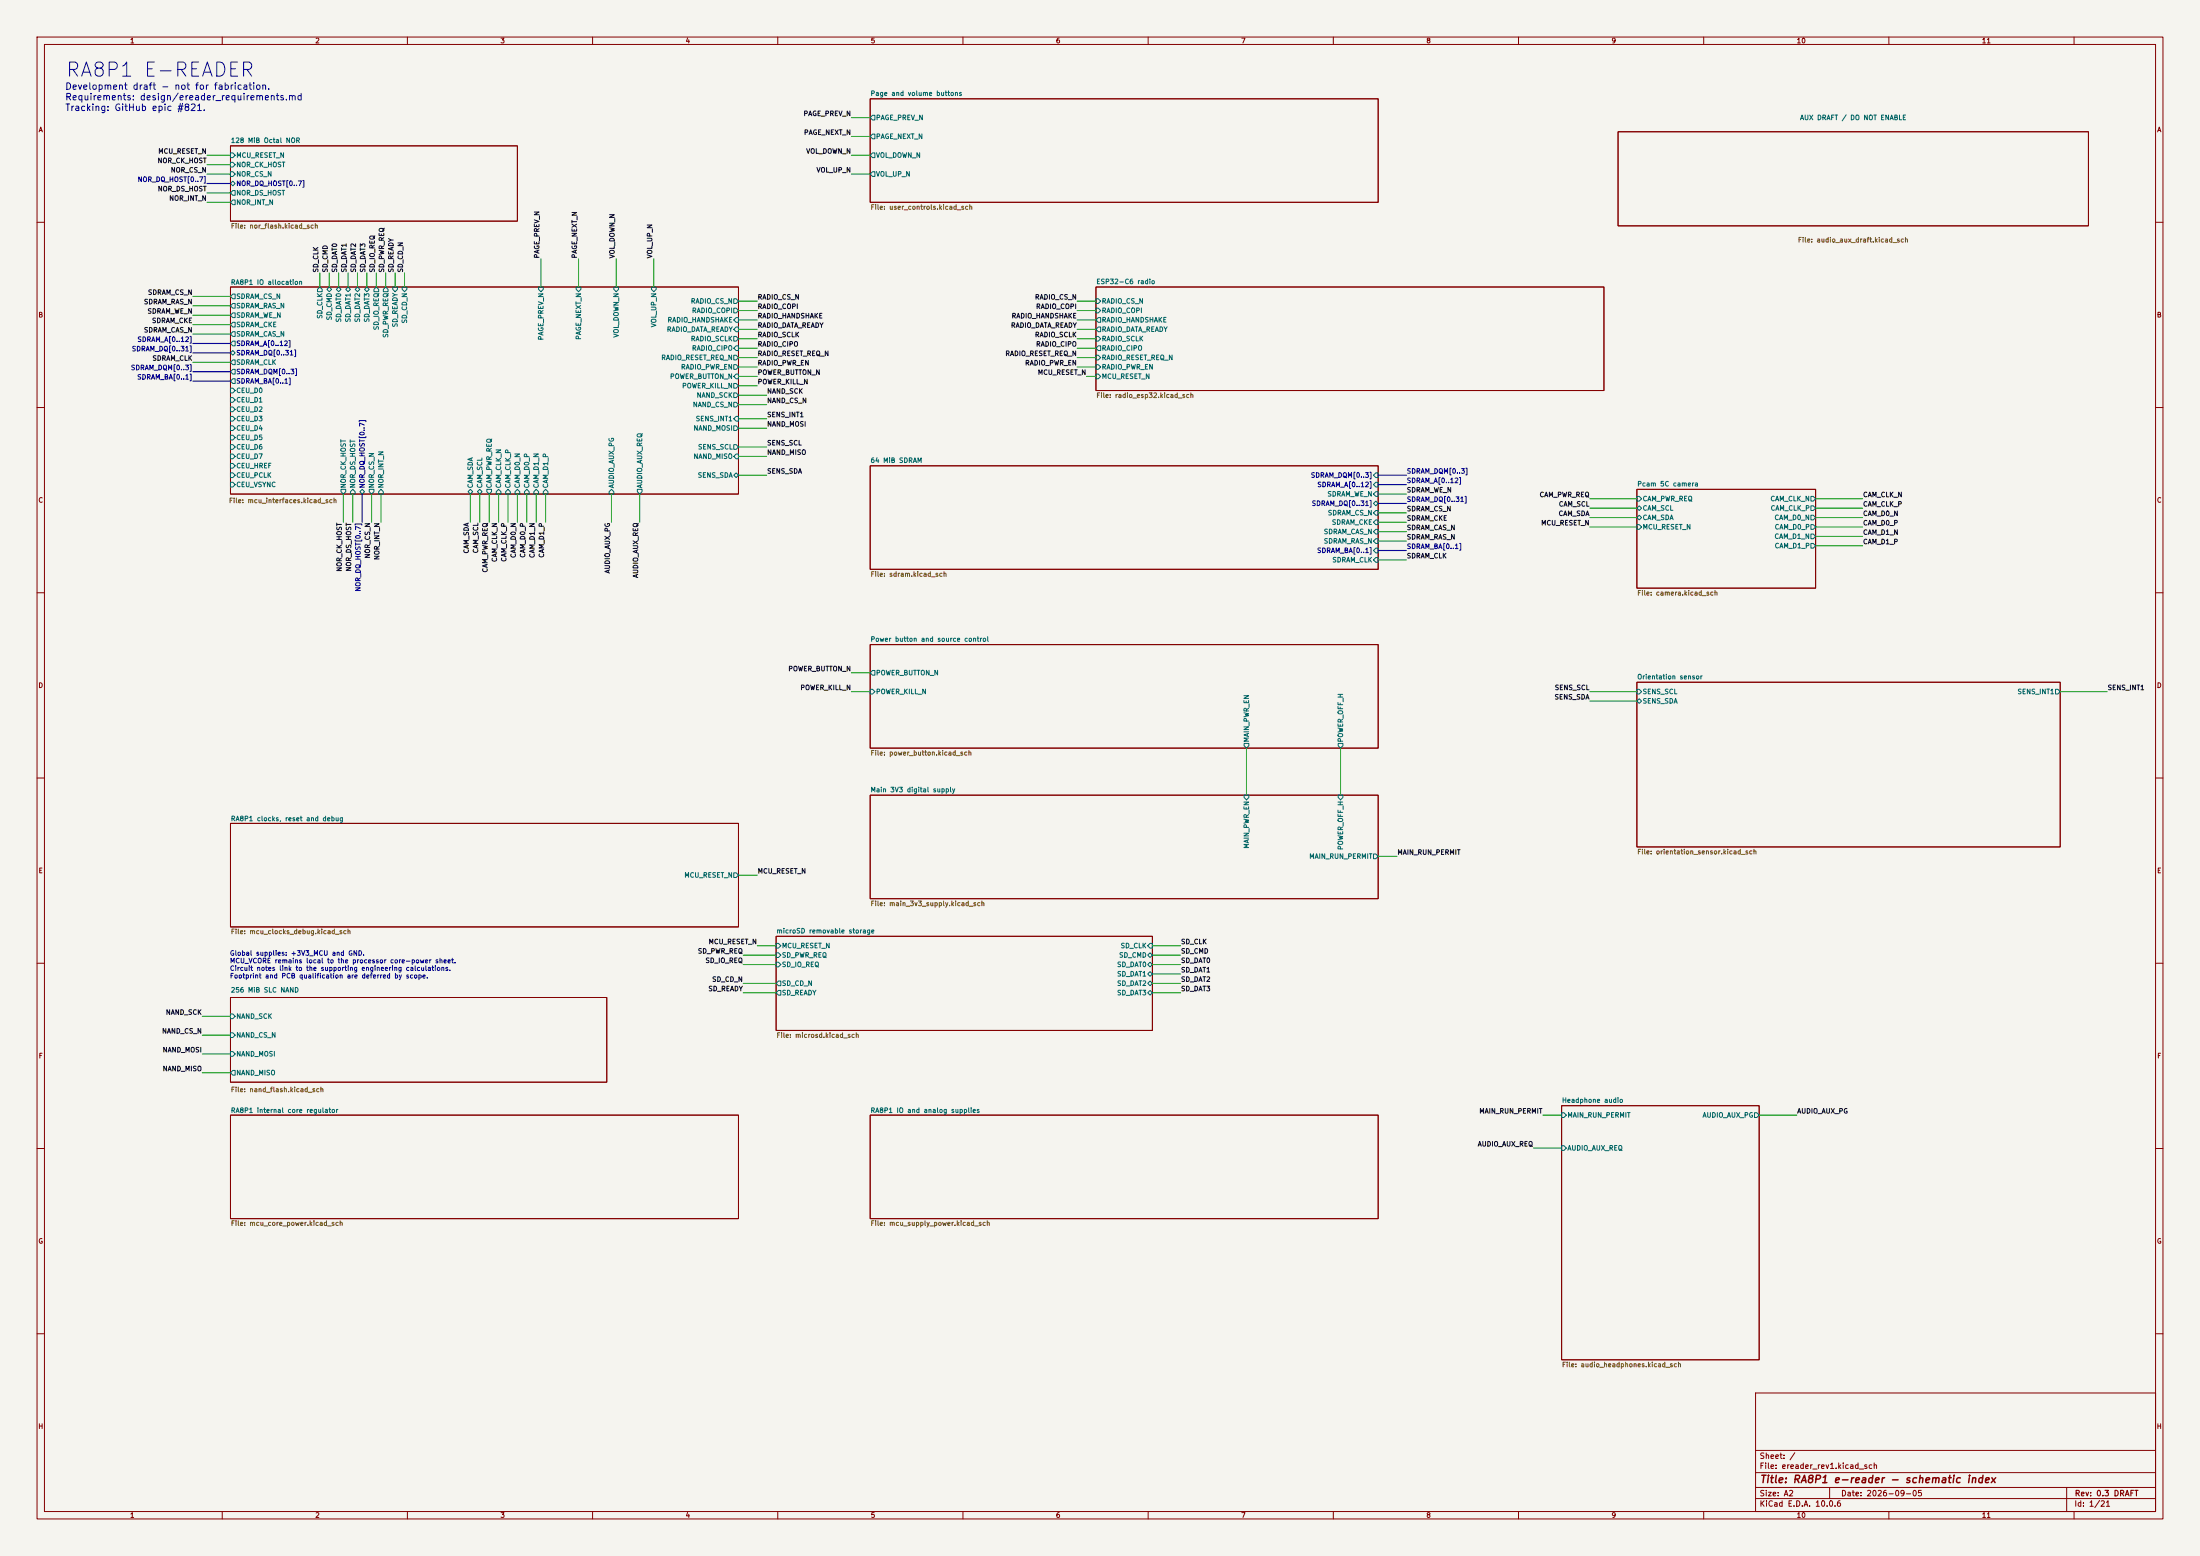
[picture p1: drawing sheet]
(kicad_sch
 (version 20260306)
 (generator "eeschema")
 (generator_version "10.0")
 (paper "A2")
 (title_block
  (title "RA8P1 e-reader - schematic index")
  (date "2026-09-05")
  (rev "0.3 DRAFT"))
 (lib_symbols)
 (text "RA8P1 E-READER"
  (exclude_from_sim no)
  (at 17.78 19.05 0)
  (effects (font (size 3.81 3.81)) (justify left)))
 (text "Global supplies: +3V3_MCU and GND.\nMCU_VCORE remains local to the processor core-power sheet.\nCircuit notes link to the supporting engineering calculations.\nFootprint and PCB qualification are deferred by scope."
  (exclude_from_sim no)
  (at 61.976 260.604 0)
  (effects (font (size 1.27 1.27)) (justify left)))
 (text "Development draft - not for fabrication.\nRequirements: design/ereader_requirements.md\nTracking: GitHub epic #821."
  (exclude_from_sim no)
  (at 17.526 26.416 0)
  (effects (font (size 1.778 1.778)) (justify left)))
 (wire
  (pts (xy 55.88 52.07) (xy 62.23 52.07))
  (stroke (width 0) (type default)))
 (wire
  (pts (xy 490.22 144.78) (xy 502.92 144.78))
  (stroke (width 0) (type default)))
 (wire
  (pts (xy 372.11 138.43) (xy 379.73 138.43))
  (stroke (width 0) (type default)))
 (wire
  (pts (xy 146.05 77.47) (xy 146.05 69.85))
  (stroke (width 0) (type default)))
 (wire
  (pts (xy 52.07 80.01) (xy 62.23 80.01))
  (stroke (width 0) (type default)))
 (bus
  (pts (xy 372.11 135.89) (xy 379.73 135.89))
  (stroke (width 0) (type default)))
 (wire
  (pts (xy 429.26 139.7) (xy 441.96 139.7))
  (stroke (width 0) (type default)))
 (bus
  (pts (xy 52.07 102.87) (xy 62.23 102.87))
  (stroke (width 0) (type default)))
 (wire
  (pts (xy 414.02 309.88) (xy 421.64 309.88))
  (stroke (width 0) (type default)))
 (wire
  (pts (xy 293.37 101.6) (xy 295.91 101.6))
  (stroke (width 0) (type default)))
 (wire
  (pts (xy 165.1 140.97) (xy 165.1 133.35))
  (stroke (width 0) (type default)))
 (wire
  (pts (xy 372.11 146.05) (xy 379.73 146.05))
  (stroke (width 0) (type default)))
 (wire
  (pts (xy 106.68 73.66) (xy 106.68 77.47))
  (stroke (width 0) (type default)))
 (wire
  (pts (xy 109.22 73.66) (xy 109.22 77.47))
  (stroke (width 0) (type default)))
 (wire
  (pts (xy 52.07 85.09) (xy 62.23 85.09))
  (stroke (width 0) (type default)))
 (wire
  (pts (xy 490.22 142.24) (xy 502.92 142.24))
  (stroke (width 0) (type default)))
 (wire
  (pts (xy 199.39 120.65) (xy 207.01 120.65))
  (stroke (width 0) (type default)))
 (wire
  (pts (xy 199.39 81.28) (xy 204.47 81.28))
  (stroke (width 0) (type default)))
 (wire
  (pts (xy 129.54 133.35) (xy 129.54 140.97))
  (stroke (width 0) (type default)))
 (wire
  (pts (xy 92.71 140.97) (xy 92.71 133.35))
  (stroke (width 0) (type default)))
 (wire
  (pts (xy 318.77 260.35) (xy 311.15 260.35))
  (stroke (width 0) (type default)))
 (wire
  (pts (xy 199.39 83.82) (xy 204.47 83.82))
  (stroke (width 0) (type default)))
 (wire
  (pts (xy 372.11 143.51) (xy 379.73 143.51))
  (stroke (width 0) (type default)))
 (wire
  (pts (xy 199.39 128.27) (xy 207.01 128.27))
  (stroke (width 0) (type default)))
 (wire
  (pts (xy 200.66 260.35) (xy 209.55 260.35))
  (stroke (width 0) (type default)))
 (wire
  (pts (xy 361.95 201.93) (xy 361.95 214.63))
  (stroke (width 0) (type default)))
 (wire
  (pts (xy 200.66 257.81) (xy 209.55 257.81))
  (stroke (width 0) (type default)))
 (wire
  (pts (xy 372.11 140.97) (xy 379.73 140.97))
  (stroke (width 0) (type default)))
 (wire
  (pts (xy 295.91 81.28) (xy 290.83 81.28))
  (stroke (width 0) (type default)))
 (wire
  (pts (xy 372.11 133.35) (xy 379.73 133.35))
  (stroke (width 0) (type default)))
 (wire
  (pts (xy 318.77 255.27) (xy 311.15 255.27))
  (stroke (width 0) (type default)))
 (wire
  (pts (xy 295.91 96.52) (xy 290.83 96.52))
  (stroke (width 0) (type default)))
 (wire
  (pts (xy 100.33 133.35) (xy 100.33 140.97))
  (stroke (width 0) (type default)))
 (wire
  (pts (xy 200.66 267.97) (xy 209.55 267.97))
  (stroke (width 0) (type default)))
 (bus
  (pts (xy 55.88 49.53) (xy 62.23 49.53))
  (stroke (width 0) (type default)))
 (wire
  (pts (xy 139.7 133.35) (xy 139.7 140.97))
  (stroke (width 0) (type default)))
 (wire
  (pts (xy 318.77 267.97) (xy 311.15 267.97))
  (stroke (width 0) (type default)))
 (wire
  (pts (xy 429.26 137.16) (xy 441.96 137.16))
  (stroke (width 0) (type default)))
 (wire
  (pts (xy 137.16 133.35) (xy 137.16 140.97))
  (stroke (width 0) (type default)))
 (wire
  (pts (xy 144.78 133.35) (xy 144.78 140.97))
  (stroke (width 0) (type default)))
 (wire
  (pts (xy 86.36 73.66) (xy 86.36 77.47))
  (stroke (width 0) (type default)))
 (wire
  (pts (xy 52.07 97.79) (xy 62.23 97.79))
  (stroke (width 0) (type default)))
 (wire
  (pts (xy 234.95 36.83) (xy 229.87 36.83))
  (stroke (width 0) (type default)))
 (wire
  (pts (xy 199.39 236.22) (xy 204.47 236.22))
  (stroke (width 0) (type default)))
 (wire
  (pts (xy 147.32 133.35) (xy 147.32 140.97))
  (stroke (width 0) (type default)))
 (wire
  (pts (xy 490.22 137.16) (xy 502.92 137.16))
  (stroke (width 0) (type default)))
 (wire
  (pts (xy 95.25 133.35) (xy 95.25 140.97))
  (stroke (width 0) (type default)))
 (wire
  (pts (xy 234.95 31.75) (xy 229.87 31.75))
  (stroke (width 0) (type default)))
 (wire
  (pts (xy 52.07 82.55) (xy 62.23 82.55))
  (stroke (width 0) (type default)))
 (wire
  (pts (xy 490.22 147.32) (xy 502.92 147.32))
  (stroke (width 0) (type default)))
 (wire
  (pts (xy 421.64 300.99) (xy 416.56 300.99))
  (stroke (width 0) (type default)))
 (bus
  (pts (xy 372.11 128.27) (xy 379.73 128.27))
  (stroke (width 0) (type default)))
 (bus
  (pts (xy 52.07 100.33) (xy 62.23 100.33))
  (stroke (width 0) (type default)))
 (wire
  (pts (xy 88.9 73.66) (xy 88.9 77.47))
  (stroke (width 0) (type default)))
 (wire
  (pts (xy 134.62 133.35) (xy 134.62 140.97))
  (stroke (width 0) (type default)))
 (wire
  (pts (xy 429.26 142.24) (xy 441.96 142.24))
  (stroke (width 0) (type default)))
 (wire
  (pts (xy 142.24 133.35) (xy 142.24 140.97))
  (stroke (width 0) (type default)))
 (wire
  (pts (xy 318.77 262.89) (xy 311.15 262.89))
  (stroke (width 0) (type default)))
 (bus
  (pts (xy 372.11 130.81) (xy 379.73 130.81))
  (stroke (width 0) (type default)))
 (wire
  (pts (xy 336.55 201.93) (xy 336.55 214.63))
  (stroke (width 0) (type default)))
 (wire
  (pts (xy 99.06 73.66) (xy 99.06 77.47))
  (stroke (width 0) (type default)))
 (wire
  (pts (xy 429.26 189.23) (xy 441.96 189.23))
  (stroke (width 0) (type default)))
 (wire
  (pts (xy 199.39 101.6) (xy 204.47 101.6))
  (stroke (width 0) (type default)))
 (wire
  (pts (xy 52.07 87.63) (xy 62.23 87.63))
  (stroke (width 0) (type default)))
 (wire
  (pts (xy 429.26 186.69) (xy 441.96 186.69))
  (stroke (width 0) (type default)))
 (wire
  (pts (xy 209.55 255.27) (xy 204.47 255.27))
  (stroke (width 0) (type default)))
 (wire
  (pts (xy 91.44 73.66) (xy 91.44 77.47))
  (stroke (width 0) (type default)))
 (wire
  (pts (xy 372.11 151.13) (xy 379.73 151.13))
  (stroke (width 0) (type default)))
 (wire
  (pts (xy 176.53 77.47) (xy 176.53 69.85))
  (stroke (width 0) (type default)))
 (wire
  (pts (xy 132.08 133.35) (xy 132.08 140.97))
  (stroke (width 0) (type default)))
 (wire
  (pts (xy 556.26 186.69) (xy 568.96 186.69))
  (stroke (width 0) (type default)))
 (wire
  (pts (xy 127 133.35) (xy 127 140.97))
  (stroke (width 0) (type default)))
 (wire
  (pts (xy 166.37 77.47) (xy 166.37 69.85))
  (stroke (width 0) (type default)))
 (wire
  (pts (xy 172.72 140.97) (xy 172.72 133.35))
  (stroke (width 0) (type default)))
 (bus
  (pts (xy 97.79 133.35) (xy 97.79 140.97))
  (stroke (width 0) (type default)))
 (wire
  (pts (xy 234.95 41.91) (xy 229.87 41.91))
  (stroke (width 0) (type default)))
 (wire
  (pts (xy 55.88 44.45) (xy 62.23 44.45))
  (stroke (width 0) (type default)))
 (wire
  (pts (xy 490.22 139.7) (xy 502.92 139.7))
  (stroke (width 0) (type default)))
 (wire
  (pts (xy 93.98 73.66) (xy 93.98 77.47))
  (stroke (width 0) (type default)))
 (wire
  (pts (xy 199.39 96.52) (xy 204.47 96.52))
  (stroke (width 0) (type default)))
 (wire
  (pts (xy 234.95 186.69) (xy 229.87 186.69))
  (stroke (width 0) (type default)))
 (wire
  (pts (xy 55.88 54.61) (xy 62.23 54.61))
  (stroke (width 0) (type default)))
 (wire
  (pts (xy 200.66 265.43) (xy 209.55 265.43))
  (stroke (width 0) (type default)))
 (wire
  (pts (xy 318.77 257.81) (xy 311.15 257.81))
  (stroke (width 0) (type default)))
 (wire
  (pts (xy 199.39 88.9) (xy 204.47 88.9))
  (stroke (width 0) (type default)))
 (wire
  (pts (xy 199.39 93.98) (xy 204.47 93.98))
  (stroke (width 0) (type default)))
 (wire
  (pts (xy 199.39 99.06) (xy 204.47 99.06))
  (stroke (width 0) (type default)))
 (wire
  (pts (xy 52.07 90.17) (xy 62.23 90.17))
  (stroke (width 0) (type default)))
 (bus
  (pts (xy 52.07 92.71) (xy 62.23 92.71))
  (stroke (width 0) (type default)))
 (wire
  (pts (xy 490.22 134.62) (xy 502.92 134.62))
  (stroke (width 0) (type default)))
 (wire
  (pts (xy 474.98 300.99) (xy 485.14 300.99))
  (stroke (width 0) (type default)))
 (wire
  (pts (xy 234.95 46.99) (xy 229.87 46.99))
  (stroke (width 0) (type default)))
 (wire
  (pts (xy 156.21 77.47) (xy 156.21 69.85))
  (stroke (width 0) (type default)))
 (wire
  (pts (xy 372.11 231.14) (xy 377.19 231.14))
  (stroke (width 0) (type default)))
 (wire
  (pts (xy 318.77 265.43) (xy 311.15 265.43))
  (stroke (width 0) (type default)))
 (wire
  (pts (xy 295.91 88.9) (xy 290.83 88.9))
  (stroke (width 0) (type default)))
 (wire
  (pts (xy 55.88 41.91) (xy 62.23 41.91))
  (stroke (width 0) (type default)))
 (wire
  (pts (xy 295.91 91.44) (xy 290.83 91.44))
  (stroke (width 0) (type default)))
 (wire
  (pts (xy 104.14 73.66) (xy 104.14 77.47))
  (stroke (width 0) (type default)))
 (wire
  (pts (xy 96.52 73.66) (xy 96.52 77.47))
  (stroke (width 0) (type default)))
 (wire
  (pts (xy 199.39 86.36) (xy 204.47 86.36))
  (stroke (width 0) (type default)))
 (bus
  (pts (xy 372.11 148.59) (xy 379.73 148.59))
  (stroke (width 0) (type default)))
 (wire
  (pts (xy 55.88 46.99) (xy 62.23 46.99))
  (stroke (width 0) (type default)))
 (wire
  (pts (xy 234.95 181.61) (xy 229.87 181.61))
  (stroke (width 0) (type default)))
 (wire
  (pts (xy 199.39 104.14) (xy 204.47 104.14))
  (stroke (width 0) (type default)))
 (wire
  (pts (xy 295.91 86.36) (xy 290.83 86.36))
  (stroke (width 0) (type default)))
 (wire
  (pts (xy 295.91 93.98) (xy 290.83 93.98))
  (stroke (width 0) (type default)))
 (wire
  (pts (xy 429.26 134.62) (xy 441.96 134.62))
  (stroke (width 0) (type default)))
 (wire
  (pts (xy 102.87 133.35) (xy 102.87 140.97))
  (stroke (width 0) (type default)))
 (wire
  (pts (xy 199.39 91.44) (xy 204.47 91.44))
  (stroke (width 0) (type default)))
 (wire
  (pts (xy 295.91 99.06) (xy 290.83 99.06))
  (stroke (width 0) (type default)))
 (wire
  (pts (xy 199.39 113.03) (xy 207.01 113.03))
  (stroke (width 0) (type default)))
 (wire
  (pts (xy 101.6 73.66) (xy 101.6 77.47))
  (stroke (width 0) (type default)))
 (bus
  (pts (xy 52.07 95.25) (xy 62.23 95.25))
  (stroke (width 0) (type default)))
 (wire
  (pts (xy 295.91 83.82) (xy 290.83 83.82))
  (stroke (width 0) (type default)))
 (label "VOL_UP_N"
  (at 176.53 69.85 90)
  (effects (font (size 1.27 1.27)) (justify left bottom)))
 (label "RADIO_CIPO"
  (at 204.47 93.98 0)
  (effects (font (size 1.27 1.27)) (justify left bottom)))
 (label "CAM_D1_N"
  (at 502.92 144.78 0)
  (effects (font (size 1.27 1.27)) (justify left bottom)))
 (label "SD_DAT0"
  (at 91.44 73.66 90)
  (effects (font (size 1.27 1.27)) (justify left bottom)))
 (label "POWER_KILL_N"
  (at 204.47 104.14 0)
  (effects (font (size 1.27 1.27)) (justify left bottom)))
 (label "SD_CD_N"
  (at 109.22 73.66 90)
  (effects (font (size 1.27 1.27)) (justify left bottom)))
 (label "AUDIO_AUX_PG"
  (at 485.14 300.99 0)
  (effects (font (size 1.27 1.27)) (justify left bottom)))
 (label "RADIO_COPI"
  (at 204.47 83.82 0)
  (effects (font (size 1.27 1.27)) (justify left bottom)))
 (label "SD_PWR_REQ"
  (at 200.66 257.81 180)
  (effects (font (size 1.27 1.27)) (justify right bottom)))
 (label "SD_CLK"
  (at 318.77 255.27 0)
  (effects (font (size 1.27 1.27)) (justify left bottom)))
 (label "SDRAM_CAS_N"
  (at 52.07 90.17 180)
  (effects (font (size 1.27 1.27)) (justify right bottom)))
 (label "MCU_RESET_N"
  (at 204.47 236.22 0)
  (effects (font (size 1.27 1.27)) (justify left bottom)))
 (label "CAM_PWR_REQ"
  (at 429.26 134.62 180)
  (effects (font (size 1.27 1.27)) (justify right bottom)))
 (label "AUDIO_AUX_REQ"
  (at 414.02 309.88 180)
  (effects (font (size 1.27 1.27)) (justify right bottom)))
 (label "RADIO_RESET_REQ_N"
  (at 290.83 96.52 180)
  (effects (font (size 1.27 1.27)) (justify right bottom)))
 (label "SD_CMD"
  (at 88.9 73.66 90)
  (effects (font (size 1.27 1.27)) (justify left bottom)))
 (label "NOR_CK_HOST"
  (at 92.71 140.97 270)
  (effects (font (size 1.27 1.27)) (justify right bottom)))
 (label "MCU_RESET_N"
  (at 55.88 41.91 180)
  (effects (font (size 1.27 1.27)) (justify right bottom)))
 (label "CAM_SCL"
  (at 129.54 140.97 270)
  (effects (font (size 1.27 1.27)) (justify right bottom)))
 (label "RADIO_HANDSHAKE"
  (at 290.83 86.36 180)
  (effects (font (size 1.27 1.27)) (justify right bottom)))
 (label "SENS_SDA"
  (at 207.01 128.27 0)
  (effects (font (size 1.27 1.27)) (justify left bottom)))
 (label "SDRAM_WE_N"
  (at 379.73 133.35 0)
  (effects (font (size 1.27 1.27)) (justify left bottom)))
 (label "POWER_BUTTON_N"
  (at 229.87 181.61 180)
  (effects (font (size 1.27 1.27)) (justify right bottom)))
 (label "SDRAM_BA[0..1]"
  (at 379.73 148.59 0)
  (effects (font (size 1.27 1.27)) (justify left bottom)))
 (label "POWER_KILL_N"
  (at 229.87 186.69 180)
  (effects (font (size 1.27 1.27)) (justify right bottom)))
 (label "SDRAM_CS_N"
  (at 52.07 80.01 180)
  (effects (font (size 1.27 1.27)) (justify right bottom)))
 (label "SENS_INT1"
  (at 568.96 186.69 0)
  (effects (font (size 1.27 1.27)) (justify left bottom)))
 (label "SD_CMD"
  (at 318.77 257.81 0)
  (effects (font (size 1.27 1.27)) (justify left bottom)))
 (label "SDRAM_WE_N"
  (at 52.07 85.09 180)
  (effects (font (size 1.27 1.27)) (justify right bottom)))
 (label "CAM_D1_N"
  (at 144.78 140.97 270)
  (effects (font (size 1.27 1.27)) (justify right bottom)))
 (label "CAM_D1_P"
  (at 502.92 147.32 0)
  (effects (font (size 1.27 1.27)) (justify left bottom)))
 (label "SDRAM_DQM[0..3]"
  (at 52.07 100.33 180)
  (effects (font (size 1.27 1.27)) (justify right bottom)))
 (label "SD_CD_N"
  (at 200.66 265.43 180)
  (effects (font (size 1.27 1.27)) (justify right bottom)))
 (label "MAIN_RUN_PERMIT"
  (at 377.19 231.14 0)
  (effects (font (size 1.27 1.27)) (justify left bottom)))
 (label "VOL_UP_N"
  (at 229.87 46.99 180)
  (effects (font (size 1.27 1.27)) (justify right bottom)))
 (label "SD_READY"
  (at 200.66 267.97 180)
  (effects (font (size 1.27 1.27)) (justify right bottom)))
 (label "RADIO_PWR_EN"
  (at 204.47 99.06 0)
  (effects (font (size 1.27 1.27)) (justify left bottom)))
 (label "NOR_INT_N"
  (at 102.87 140.97 270)
  (effects (font (size 1.27 1.27)) (justify right bottom)))
 (label "CAM_D1_P"
  (at 147.32 140.97 270)
  (effects (font (size 1.27 1.27)) (justify right bottom)))
 (label "NOR_CK_HOST"
  (at 55.88 44.45 180)
  (effects (font (size 1.27 1.27)) (justify right bottom)))
 (label "SENS_SDA"
  (at 429.26 189.23 180)
  (effects (font (size 1.27 1.27)) (justify right bottom)))
 (label "SDRAM_CAS_N"
  (at 379.73 143.51 0)
  (effects (font (size 1.27 1.27)) (justify left bottom)))
 (label "CAM_SDA"
  (at 127 140.97 270)
  (effects (font (size 1.27 1.27)) (justify right bottom)))
 (label "SD_DAT1"
  (at 93.98 73.66 90)
  (effects (font (size 1.27 1.27)) (justify left bottom)))
 (label "SD_CLK"
  (at 86.36 73.66 90)
  (effects (font (size 1.27 1.27)) (justify left bottom)))
 (label "CAM_PWR_REQ"
  (at 132.08 140.97 270)
  (effects (font (size 1.27 1.27)) (justify right bottom)))
 (label "SDRAM_CKE"
  (at 52.07 87.63 180)
  (effects (font (size 1.27 1.27)) (justify right bottom)))
 (label "SD_IO_REQ"
  (at 200.66 260.35 180)
  (effects (font (size 1.27 1.27)) (justify right bottom)))
 (label "RADIO_DATA_READY"
  (at 204.47 88.9 0)
  (effects (font (size 1.27 1.27)) (justify left bottom)))
 (label "PAGE_NEXT_N"
  (at 229.87 36.83 180)
  (effects (font (size 1.27 1.27)) (justify right bottom)))
 (label "SD_DAT2"
  (at 96.52 73.66 90)
  (effects (font (size 1.27 1.27)) (justify left bottom)))
 (label "SDRAM_DQ[0..31]"
  (at 52.07 95.25 180)
  (effects (font (size 1.27 1.27)) (justify right bottom)))
 (label "VOL_DOWN_N"
  (at 229.87 41.91 180)
  (effects (font (size 1.27 1.27)) (justify right bottom)))
 (label "AUDIO_AUX_PG"
  (at 165.1 140.97 270)
  (effects (font (size 1.27 1.27)) (justify right bottom)))
 (label "PAGE_NEXT_N"
  (at 156.21 69.85 90)
  (effects (font (size 1.27 1.27)) (justify left bottom)))
 (label "CAM_D0_N"
  (at 139.7 140.97 270)
  (effects (font (size 1.27 1.27)) (justify right bottom)))
 (label "SDRAM_DQM[0..3]"
  (at 379.73 128.27 0)
  (effects (font (size 1.27 1.27)) (justify left bottom)))
 (label "RADIO_SCLK"
  (at 204.47 91.44 0)
  (effects (font (size 1.27 1.27)) (justify left bottom)))
 (label "MCU_RESET_N"
  (at 429.26 142.24 180)
  (effects (font (size 1.27 1.27)) (justify right bottom)))
 (label "RADIO_COPI"
  (at 290.83 83.82 180)
  (effects (font (size 1.27 1.27)) (justify right bottom)))
 (label "SDRAM_A[0..12]"
  (at 52.07 92.71 180)
  (effects (font (size 1.27 1.27)) (justify right bottom)))
 (label "MCU_RESET_N"
  (at 293.37 101.6 180)
  (effects (font (size 1.27 1.27)) (justify right bottom)))
 (label "SD_READY"
  (at 106.68 73.66 90)
  (effects (font (size 1.27 1.27)) (justify left bottom)))
 (label "MCU_RESET_N"
  (at 204.47 255.27 180)
  (effects (font (size 1.27 1.27)) (justify right bottom)))
 (label "CAM_SDA"
  (at 429.26 139.7 180)
  (effects (font (size 1.27 1.27)) (justify right bottom)))
 (label "SD_DAT3"
  (at 99.06 73.66 90)
  (effects (font (size 1.27 1.27)) (justify left bottom)))
 (label "CAM_CLK_N"
  (at 502.92 134.62 0)
  (effects (font (size 1.27 1.27)) (justify left bottom)))
 (label "CAM_D0_P"
  (at 502.92 142.24 0)
  (effects (font (size 1.27 1.27)) (justify left bottom)))
 (label "CAM_CLK_P"
  (at 137.16 140.97 270)
  (effects (font (size 1.27 1.27)) (justify right bottom)))
 (label "RADIO_PWR_EN"
  (at 290.83 99.06 180)
  (effects (font (size 1.27 1.27)) (justify right bottom)))
 (label "SD_DAT3"
  (at 318.77 267.97 0)
  (effects (font (size 1.27 1.27)) (justify left bottom)))
 (label "SDRAM_CS_N"
  (at 379.73 138.43 0)
  (effects (font (size 1.27 1.27)) (justify left bottom)))
 (label "NOR_DQ_HOST[0..7]"
  (at 97.79 140.97 270)
  (effects (font (size 1.27 1.27)) (justify right bottom)))
 (label "CAM_D0_N"
  (at 502.92 139.7 0)
  (effects (font (size 1.27 1.27)) (justify left bottom)))
 (label "SD_IO_REQ"
  (at 101.6 73.66 90)
  (effects (font (size 1.27 1.27)) (justify left bottom)))
 (label "SDRAM_CLK"
  (at 379.73 151.13 0)
  (effects (font (size 1.27 1.27)) (justify left bottom)))
 (label "AUDIO_AUX_REQ"
  (at 172.72 140.97 270)
  (effects (font (size 1.27 1.27)) (justify right bottom)))
 (label "VOL_DOWN_N"
  (at 166.37 69.85 90)
  (effects (font (size 1.27 1.27)) (justify left bottom)))
 (label "SD_DAT2"
  (at 318.77 265.43 0)
  (effects (font (size 1.27 1.27)) (justify left bottom)))
 (label "RADIO_CS_N"
  (at 204.47 81.28 0)
  (effects (font (size 1.27 1.27)) (justify left bottom)))
 (label "SDRAM_DQ[0..31]"
  (at 379.73 135.89 0)
  (effects (font (size 1.27 1.27)) (justify left bottom)))
 (label "SDRAM_RAS_N"
  (at 52.07 82.55 180)
  (effects (font (size 1.27 1.27)) (justify right bottom)))
 (label "SDRAM_A[0..12]"
  (at 379.73 130.81 0)
  (effects (font (size 1.27 1.27)) (justify left bottom)))
 (label "MAIN_RUN_PERMIT"
  (at 416.56 300.99 180)
  (effects (font (size 1.27 1.27)) (justify right bottom)))
 (label "NOR_CS_N"
  (at 55.88 46.99 180)
  (effects (font (size 1.27 1.27)) (justify right bottom)))
 (label "RADIO_CS_N"
  (at 290.83 81.28 180)
  (effects (font (size 1.27 1.27)) (justify right bottom)))
 (label "NOR_CS_N"
  (at 100.33 140.97 270)
  (effects (font (size 1.27 1.27)) (justify right bottom)))
 (label "RADIO_CIPO"
  (at 290.83 93.98 180)
  (effects (font (size 1.27 1.27)) (justify right bottom)))
 (label "POWER_BUTTON_N"
  (at 204.47 101.6 0)
  (effects (font (size 1.27 1.27)) (justify left bottom)))
 (label "PAGE_PREV_N"
  (at 146.05 69.85 90)
  (effects (font (size 1.27 1.27)) (justify left bottom)))
 (label "SENS_SCL"
  (at 207.01 120.65 0)
  (effects (font (size 1.27 1.27)) (justify left bottom)))
 (label "SD_PWR_REQ"
  (at 104.14 73.66 90)
  (effects (font (size 1.27 1.27)) (justify left bottom)))
 (label "CAM_SCL"
  (at 429.26 137.16 180)
  (effects (font (size 1.27 1.27)) (justify right bottom)))
 (label "NOR_DQ_HOST[0..7]"
  (at 55.88 49.53 180)
  (effects (font (size 1.27 1.27)) (justify right bottom)))
 (label "CAM_CLK_P"
  (at 502.92 137.16 0)
  (effects (font (size 1.27 1.27)) (justify left bottom)))
 (label "RADIO_RESET_REQ_N"
  (at 204.47 96.52 0)
  (effects (font (size 1.27 1.27)) (justify left bottom)))
 (label "SENS_SCL"
  (at 429.26 186.69 180)
  (effects (font (size 1.27 1.27)) (justify right bottom)))
 (label "RADIO_DATA_READY"
  (at 290.83 88.9 180)
  (effects (font (size 1.27 1.27)) (justify right bottom)))
 (label "PAGE_PREV_N"
  (at 229.87 31.75 180)
  (effects (font (size 1.27 1.27)) (justify right bottom)))
 (label "NOR_DS_HOST"
  (at 55.88 52.07 180)
  (effects (font (size 1.27 1.27)) (justify right bottom)))
 (label "SDRAM_BA[0..1]"
  (at 52.07 102.87 180)
  (effects (font (size 1.27 1.27)) (justify right bottom)))
 (label "NOR_DS_HOST"
  (at 95.25 140.97 270)
  (effects (font (size 1.27 1.27)) (justify right bottom)))
 (label "RADIO_SCLK"
  (at 290.83 91.44 180)
  (effects (font (size 1.27 1.27)) (justify right bottom)))
 (label "CAM_CLK_N"
  (at 134.62 140.97 270)
  (effects (font (size 1.27 1.27)) (justify right bottom)))
 (label "RADIO_HANDSHAKE"
  (at 204.47 86.36 0)
  (effects (font (size 1.27 1.27)) (justify left bottom)))
 (label "CAM_D0_P"
  (at 142.24 140.97 270)
  (effects (font (size 1.27 1.27)) (justify right bottom)))
 (label "NOR_INT_N"
  (at 55.88 54.61 180)
  (effects (font (size 1.27 1.27)) (justify right bottom)))
 (label "SDRAM_CLK"
  (at 52.07 97.79 180)
  (effects (font (size 1.27 1.27)) (justify right bottom)))
 (label "SDRAM_CKE"
  (at 379.73 140.97 0)
  (effects (font (size 1.27 1.27)) (justify left bottom)))
 (label "SD_DAT0"
  (at 318.77 260.35 0)
  (effects (font (size 1.27 1.27)) (justify left bottom)))
 (label "SENS_INT1"
  (at 207.01 113.03 0)
  (effects (font (size 1.27 1.27)) (justify left bottom)))
 (label "SD_DAT1"
  (at 318.77 262.89 0)
  (effects (font (size 1.27 1.27)) (justify left bottom)))
 (label "SDRAM_RAS_N"
  (at 379.73 146.05 0)
  (effects (font (size 1.27 1.27)) (justify left bottom)))
 (sheet
  (at 234.95 214.63)
  (size 137.16 27.94)
  (exclude_from_sim no)
  (in_bom yes)
  (on_board yes)
  (dnp no)
  (fields_autoplaced yes)
  (stroke (width 0.1524) (type solid))
  (fill (color 0 0 0 0))
  (property "Sheetname" "Main 3V3 digital supply" (at 234.95 213.9184 0) (show_name no) (do_not_autoplace no) (effects (font (size 1.27 1.27)) (justify left bottom)))
  (property "Sheetfile" "main_3v3_supply.kicad_sch" (at 234.95 243.1546 0) (show_name no) (do_not_autoplace no) (effects (font (size 1.27 1.27)) (justify left top)))
  (pin "MAIN_PWR_EN" input (at 336.55 214.63 90) (effects (font (size 1.27 1.27)) (justify right)))
  (pin "POWER_OFF_H" input (at 361.95 214.63 90) (effects (font (size 1.27 1.27)) (justify right)))
  (pin "MAIN_RUN_PERMIT" output (at 372.11 231.14 0) (effects (font (size 1.27 1.27)) (justify right))))
 (sheet
  (at 62.23 39.37)
  (size 77.47 20.32)
  (exclude_from_sim no)
  (in_bom yes)
  (on_board yes)
  (dnp no)
  (fields_autoplaced yes)
  (stroke (width 0.1524) (type solid))
  (fill (color 0 0 0 0))
  (property "Sheetname" "128 MiB Octal NOR" (at 62.23 38.6584 0) (show_name no) (do_not_autoplace no) (effects (font (size 1.27 1.27)) (justify left bottom)))
  (property "Sheetfile" "nor_flash.kicad_sch" (at 62.23 60.2746 0) (show_name no) (do_not_autoplace no) (effects (font (size 1.27 1.27)) (justify left top)))
  (pin "MCU_RESET_N" input (at 62.23 41.91 180) (effects (font (size 1.27 1.27)) (justify left)))
  (pin "NOR_CK_HOST" input (at 62.23 44.45 180) (effects (font (size 1.27 1.27)) (justify left)))
  (pin "NOR_CS_N" input (at 62.23 46.99 180) (effects (font (size 1.27 1.27)) (justify left)))
  (pin "NOR_DQ_HOST[0..7]" bidirectional (at 62.23 49.53 180) (effects (font (size 1.27 1.27)) (justify left)))
  (pin "NOR_DS_HOST" output (at 62.23 52.07 180) (effects (font (size 1.27 1.27)) (justify left)))
  (pin "NOR_INT_N" output (at 62.23 54.61 180) (effects (font (size 1.27 1.27)) (justify left))))
 (sheet
  (at 234.95 26.67)
  (size 137.16 27.94)
  (exclude_from_sim no)
  (in_bom yes)
  (on_board yes)
  (dnp no)
  (fields_autoplaced yes)
  (stroke (width 0.1524) (type solid))
  (fill (color 0 0 0 0))
  (property "Sheetname" "Page and volume buttons" (at 234.95 25.9584 0) (show_name no) (do_not_autoplace no) (effects (font (size 1.27 1.27)) (justify left bottom)))
  (property "Sheetfile" "user_controls.kicad_sch" (at 234.95 55.1946 0) (show_name no) (do_not_autoplace no) (effects (font (size 1.27 1.27)) (justify left top)))
  (pin "PAGE_PREV_N" output (at 234.95 31.75 180) (effects (font (size 1.27 1.27)) (justify left)))
  (pin "PAGE_NEXT_N" output (at 234.95 36.83 180) (effects (font (size 1.27 1.27)) (justify left)))
  (pin "VOL_DOWN_N" output (at 234.95 41.91 180) (effects (font (size 1.27 1.27)) (justify left)))
  (pin "VOL_UP_N" output (at 234.95 46.99 180) (effects (font (size 1.27 1.27)) (justify left))))
 (sheet
  (at 62.23 222.25)
  (size 137.16 27.94)
  (exclude_from_sim no)
  (in_bom yes)
  (on_board yes)
  (dnp no)
  (stroke (width 0) (type solid))
  (fill (color 0 0 0 0))
  (property "Sheetname" "RA8P1 clocks, reset and debug" (at 62.23 220.98 0) (show_name no) (do_not_autoplace no) (effects (font (size 1.27 1.27)) (justify left)))
  (property "Sheetfile" "mcu_clocks_debug.kicad_sch" (at 62.23 251.46 0) (show_name no) (do_not_autoplace no) (effects (font (size 1.27 1.27)) (justify left)))
  (pin "MCU_RESET_N" output (at 199.39 236.22 0) (effects (font (size 1.27 1.27)) (justify right))))
 (sheet
  (at 62.23 77.47)
  (size 137.16 55.88)
  (exclude_from_sim no)
  (in_bom yes)
  (on_board yes)
  (dnp no)
  (stroke (width 0) (type solid))
  (fill (color 0 0 0 0))
  (property "Sheetname" "RA8P1 IO allocation" (at 62.23 76.2 0) (show_name no) (do_not_autoplace no) (effects (font (size 1.27 1.27)) (justify left)))
  (property "Sheetfile" "mcu_interfaces.kicad_sch" (at 61.722 135.128 0) (show_name no) (do_not_autoplace no) (effects (font (size 1.27 1.27)) (justify left)))
  (pin "RADIO_CS_N" output (at 199.39 81.28 0) (effects (font (size 1.27 1.27)) (justify right)))
  (pin "RADIO_COPI" output (at 199.39 83.82 0) (effects (font (size 1.27 1.27)) (justify right)))
  (pin "RADIO_HANDSHAKE" input (at 199.39 86.36 0) (effects (font (size 1.27 1.27)) (justify right)))
  (pin "RADIO_DATA_READY" input (at 199.39 88.9 0) (effects (font (size 1.27 1.27)) (justify right)))
  (pin "RADIO_SCLK" output (at 199.39 91.44 0) (effects (font (size 1.27 1.27)) (justify right)))
  (pin "RADIO_CIPO" input (at 199.39 93.98 0) (effects (font (size 1.27 1.27)) (justify right)))
  (pin "RADIO_RESET_REQ_N" output (at 199.39 96.52 0) (effects (font (size 1.27 1.27)) (justify right)))
  (pin "RADIO_PWR_EN" output (at 199.39 99.06 0) (effects (font (size 1.27 1.27)) (justify right)))
  (pin "POWER_BUTTON_N" input (at 199.39 101.6 0) (effects (font (size 1.27 1.27)) (justify right)))
  (pin "POWER_KILL_N" output (at 199.39 104.14 0) (effects (font (size 1.27 1.27)) (justify right)))
  (pin "PAGE_PREV_N" input (at 146.05 77.47 90) (effects (font (size 1.27 1.27)) (justify right)))
  (pin "PAGE_NEXT_N" input (at 156.21 77.47 90) (effects (font (size 1.27 1.27)) (justify right)))
  (pin "VOL_DOWN_N" input (at 166.37 77.47 90) (effects (font (size 1.27 1.27)) (justify right)))
  (pin "VOL_UP_N" input (at 176.53 77.47 90) (effects (font (size 1.27 1.27)) (justify right)))
  (pin "SDRAM_CS_N" output (at 62.23 80.01 180) (effects (font (size 1.27 1.27)) (justify left)))
  (pin "SDRAM_RAS_N" output (at 62.23 82.55 180) (effects (font (size 1.27 1.27)) (justify left)))
  (pin "SDRAM_WE_N" output (at 62.23 85.09 180) (effects (font (size 1.27 1.27)) (justify left)))
  (pin "SDRAM_CKE" output (at 62.23 87.63 180) (effects (font (size 1.27 1.27)) (justify left)))
  (pin "SDRAM_CAS_N" output (at 62.23 90.17 180) (effects (font (size 1.27 1.27)) (justify left)))
  (pin "SDRAM_A[0..12]" output (at 62.23 92.71 180) (effects (font (size 1.27 1.27)) (justify left)))
  (pin "SDRAM_DQ[0..31]" bidirectional (at 62.23 95.25 180) (effects (font (size 1.27 1.27)) (justify left)))
  (pin "SDRAM_CLK" output (at 62.23 97.79 180) (effects (font (size 1.27 1.27)) (justify left)))
  (pin "SDRAM_DQM[0..3]" output (at 62.23 100.33 180) (effects (font (size 1.27 1.27)) (justify left)))
  (pin "SDRAM_BA[0..1]" output (at 62.23 102.87 180) (effects (font (size 1.27 1.27)) (justify left)))
  (pin "NOR_CK_HOST" output (at 92.71 133.35 270) (effects (font (size 1.27 1.27)) (justify left)))
  (pin "NOR_CS_N" output (at 100.33 133.35 270) (effects (font (size 1.27 1.27)) (justify left)))
  (pin "NOR_DQ_HOST[0..7]" bidirectional (at 97.79 133.35 270) (effects (font (size 1.27 1.27)) (justify left)))
  (pin "NOR_DS_HOST" input (at 95.25 133.35 270) (effects (font (size 1.27 1.27)) (justify left)))
  (pin "NOR_INT_N" input (at 102.87 133.35 270) (effects (font (size 1.27 1.27)) (justify left)))
  (pin "SD_CD_N" input (at 109.22 77.47 90) (effects (font (size 1.27 1.27)) (justify right)))
  (pin "SD_CLK" output (at 86.36 77.47 90) (effects (font (size 1.27 1.27)) (justify right)))
  (pin "SD_CMD" bidirectional (at 88.9 77.47 90) (effects (font (size 1.27 1.27)) (justify right)))
  (pin "SD_DAT0" bidirectional (at 91.44 77.47 90) (effects (font (size 1.27 1.27)) (justify right)))
  (pin "SD_DAT1" bidirectional (at 93.98 77.47 90) (effects (font (size 1.27 1.27)) (justify right)))
  (pin "SD_DAT2" bidirectional (at 96.52 77.47 90) (effects (font (size 1.27 1.27)) (justify right)))
  (pin "SD_DAT3" bidirectional (at 99.06 77.47 90) (effects (font (size 1.27 1.27)) (justify right)))
  (pin "SD_IO_REQ" output (at 101.6 77.47 90) (effects (font (size 1.27 1.27)) (justify right)))
  (pin "SD_PWR_REQ" output (at 104.14 77.47 90) (effects (font (size 1.27 1.27)) (justify right)))
  (pin "SD_READY" input (at 106.68 77.47 90) (effects (font (size 1.27 1.27)) (justify right)))
  (pin "CAM_CLK_N" input (at 134.62 133.35 270) (effects (font (size 1.27 1.27)) (justify left)))
  (pin "CAM_CLK_P" input (at 137.16 133.35 270) (effects (font (size 1.27 1.27)) (justify left)))
  (pin "CAM_D0_N" input (at 139.7 133.35 270) (effects (font (size 1.27 1.27)) (justify left)))
  (pin "CAM_D0_P" input (at 142.24 133.35 270) (effects (font (size 1.27 1.27)) (justify left)))
  (pin "CAM_D1_N" input (at 144.78 133.35 270) (effects (font (size 1.27 1.27)) (justify left)))
  (pin "CAM_D1_P" input (at 147.32 133.35 270) (effects (font (size 1.27 1.27)) (justify left)))
  (pin "CAM_PWR_REQ" output (at 132.08 133.35 270) (effects (font (size 1.27 1.27)) (justify left)))
  (pin "CAM_SCL" bidirectional (at 129.54 133.35 270) (effects (font (size 1.27 1.27)) (justify left)))
  (pin "CAM_SDA" bidirectional (at 127 133.35 270) (effects (font (size 1.27 1.27)) (justify left)))
  (pin "CEU_D0" input (at 62.23 105.41 180) (effects (font (size 1.27 1.27)) (justify left)))
  (pin "CEU_D1" input (at 62.23 107.95 180) (effects (font (size 1.27 1.27)) (justify left)))
  (pin "CEU_D2" input (at 62.23 110.49 180) (effects (font (size 1.27 1.27)) (justify left)))
  (pin "CEU_D3" input (at 62.23 113.03 180) (effects (font (size 1.27 1.27)) (justify left)))
  (pin "CEU_D4" input (at 62.23 115.57 180) (effects (font (size 1.27 1.27)) (justify left)))
  (pin "CEU_D5" input (at 62.23 118.11 180) (effects (font (size 1.27 1.27)) (justify left)))
  (pin "CEU_D6" input (at 62.23 120.65 180) (effects (font (size 1.27 1.27)) (justify left)))
  (pin "CEU_D7" input (at 62.23 123.19 180) (effects (font (size 1.27 1.27)) (justify left)))
  (pin "CEU_HREF" input (at 62.23 125.73 180) (effects (font (size 1.27 1.27)) (justify left)))
  (pin "CEU_PCLK" input (at 62.23 128.27 180) (effects (font (size 1.27 1.27)) (justify left)))
  (pin "CEU_VSYNC" input (at 62.23 130.81 180) (effects (font (size 1.27 1.27)) (justify left)))
  (pin "SENS_INT1" input (at 199.39 113.03 0) (effects (font (size 1.27 1.27)) (justify right)))
  (pin "SENS_SCL" output (at 199.39 120.65 0) (effects (font (size 1.27 1.27)) (justify right)))
  (pin "SENS_SDA" bidirectional (at 199.39 128.27 0) (effects (font (size 1.27 1.27)) (justify right)))
  (pin "AUDIO_AUX_PG" input (at 165.1 133.35 270) (effects (font (size 1.27 1.27)) (justify left)))
  (pin "AUDIO_AUX_REQ" output (at 172.72 133.35 270) (effects (font (size 1.27 1.27)) (justify left)))
 (pin "NAND_SCK" output (at 199.39 106.68 0) (effects (font (size 1.27 1.27)) (justify right)))
(pin "NAND_CS_N" output (at 199.39 109.22 0) (effects (font (size 1.27 1.27)) (justify right)))
(pin "NAND_MOSI" output (at 199.39 115.57 0) (effects (font (size 1.27 1.27)) (justify right)))
(pin "NAND_MISO" input (at 199.39 123.19 0) (effects (font (size 1.27 1.27)) (justify right))))
 (sheet
  (at 209.55 252.73)
  (size 101.6 25.4)
  (exclude_from_sim no)
  (in_bom yes)
  (on_board yes)
  (dnp no)
  (fields_autoplaced yes)
  (stroke (width 0.1524) (type solid))
  (fill (color 0 0 0 0))
  (property "Sheetname" "microSD removable storage" (at 209.55 252.0184 0) (show_name no) (do_not_autoplace no) (effects (font (size 1.27 1.27)) (justify left bottom)))
  (property "Sheetfile" "microsd.kicad_sch" (at 209.55 278.7146 0) (show_name no) (do_not_autoplace no) (effects (font (size 1.27 1.27)) (justify left top)))
  (pin "SD_CD_N" output (at 209.55 265.43 180) (effects (font (size 1.27 1.27)) (justify left)))
  (pin "MCU_RESET_N" input (at 209.55 255.27 180) (effects (font (size 1.27 1.27)) (justify left)))
  (pin "SD_CLK" input (at 311.15 255.27 0) (effects (font (size 1.27 1.27)) (justify right)))
  (pin "SD_CMD" bidirectional (at 311.15 257.81 0) (effects (font (size 1.27 1.27)) (justify right)))
  (pin "SD_DAT0" bidirectional (at 311.15 260.35 0) (effects (font (size 1.27 1.27)) (justify right)))
  (pin "SD_DAT1" bidirectional (at 311.15 262.89 0) (effects (font (size 1.27 1.27)) (justify right)))
  (pin "SD_DAT2" bidirectional (at 311.15 265.43 0) (effects (font (size 1.27 1.27)) (justify right)))
  (pin "SD_DAT3" bidirectional (at 311.15 267.97 0) (effects (font (size 1.27 1.27)) (justify right)))
  (pin "SD_IO_REQ" input (at 209.55 260.35 180) (effects (font (size 1.27 1.27)) (justify left)))
  (pin "SD_PWR_REQ" input (at 209.55 257.81 180) (effects (font (size 1.27 1.27)) (justify left)))
  (pin "SD_READY" output (at 209.55 267.97 180) (effects (font (size 1.27 1.27)) (justify left))))
 (sheet
  (at 441.96 132.08)
  (size 48.26 26.67)
  (exclude_from_sim no)
  (in_bom yes)
  (on_board yes)
  (dnp no)
  (fields_autoplaced yes)
  (stroke (width 0.1524) (type solid))
  (fill (color 0 0 0 0))
  (property "Sheetname" "Pcam 5C camera" (at 441.96 131.3684 0) (show_name no) (do_not_autoplace no) (effects (font (size 1.27 1.27)) (justify left bottom)))
  (property "Sheetfile" "camera.kicad_sch" (at 441.96 159.3346 0) (show_name no) (do_not_autoplace no) (effects (font (size 1.27 1.27)) (justify left top)))
  (pin "CAM_PWR_REQ" input (at 441.96 134.62 180) (effects (font (size 1.27 1.27)) (justify left)))
  (pin "CAM_SCL" bidirectional (at 441.96 137.16 180) (effects (font (size 1.27 1.27)) (justify left)))
  (pin "CAM_SDA" bidirectional (at 441.96 139.7 180) (effects (font (size 1.27 1.27)) (justify left)))
  (pin "MCU_RESET_N" input (at 441.96 142.24 180) (effects (font (size 1.27 1.27)) (justify left)))
  (pin "CAM_CLK_N" output (at 490.22 134.62 0) (effects (font (size 1.27 1.27)) (justify right)))
  (pin "CAM_CLK_P" output (at 490.22 137.16 0) (effects (font (size 1.27 1.27)) (justify right)))
  (pin "CAM_D0_N" output (at 490.22 139.7 0) (effects (font (size 1.27 1.27)) (justify right)))
  (pin "CAM_D0_P" output (at 490.22 142.24 0) (effects (font (size 1.27 1.27)) (justify right)))
  (pin "CAM_D1_N" output (at 490.22 144.78 0) (effects (font (size 1.27 1.27)) (justify right)))
  (pin "CAM_D1_P" output (at 490.22 147.32 0) (effects (font (size 1.27 1.27)) (justify right))))
 (sheet
  (at 234.95 125.73)
  (size 137.16 27.94)
  (exclude_from_sim no)
  (in_bom yes)
  (on_board yes)
  (dnp no)
  (fields_autoplaced yes)
  (stroke (width 0.1524) (type solid))
  (fill (color 0 0 0 0))
  (property "Sheetname" "64 MiB SDRAM" (at 234.95 125.0184 0) (show_name no) (do_not_autoplace no) (effects (font (size 1.27 1.27)) (justify left bottom)))
  (property "Sheetfile" "sdram.kicad_sch" (at 234.95 154.2546 0) (show_name no) (do_not_autoplace no) (effects (font (size 1.27 1.27)) (justify left top)))
  (pin "SDRAM_DQM[0..3]" input (at 372.11 128.27 0) (effects (font (size 1.27 1.27)) (justify right)))
  (pin "SDRAM_A[0..12]" input (at 372.11 130.81 0) (effects (font (size 1.27 1.27)) (justify right)))
  (pin "SDRAM_WE_N" input (at 372.11 133.35 0) (effects (font (size 1.27 1.27)) (justify right)))
  (pin "SDRAM_DQ[0..31]" bidirectional (at 372.11 135.89 0) (effects (font (size 1.27 1.27)) (justify right)))
  (pin "SDRAM_CS_N" input (at 372.11 138.43 0) (effects (font (size 1.27 1.27)) (justify right)))
  (pin "SDRAM_CKE" input (at 372.11 140.97 0) (effects (font (size 1.27 1.27)) (justify right)))
  (pin "SDRAM_CAS_N" input (at 372.11 143.51 0) (effects (font (size 1.27 1.27)) (justify right)))
  (pin "SDRAM_RAS_N" input (at 372.11 146.05 0) (effects (font (size 1.27 1.27)) (justify right)))
  (pin "SDRAM_BA[0..1]" input (at 372.11 148.59 0) (effects (font (size 1.27 1.27)) (justify right)))
  (pin "SDRAM_CLK" input (at 372.11 151.13 0) (effects (font (size 1.27 1.27)) (justify right))))
 (sheet
  (at 62.23 300.99)
  (size 137.16 27.94)
  (exclude_from_sim no)
  (in_bom yes)
  (on_board yes)
  (dnp no)
  (stroke (width 0) (type solid))
  (fill (color 0 0 0 0))
  (property "Sheetname" "RA8P1 internal core regulator" (at 62.23 299.72 0) (show_name no) (do_not_autoplace no) (effects (font (size 1.27 1.27)) (justify left)))
  (property "Sheetfile" "mcu_core_power.kicad_sch" (at 62.23 330.2 0) (show_name no) (do_not_autoplace no) (effects (font (size 1.27 1.27)) (justify left))))
 (sheet
  (at 295.91 77.47)
  (size 137.16 27.94)
  (exclude_from_sim no)
  (in_bom yes)
  (on_board yes)
  (dnp no)
  (fields_autoplaced yes)
  (stroke (width 0.1524) (type solid))
  (fill (color 0 0 0 0))
  (property "Sheetname" "ESP32-C6 radio" (at 295.91 76.7584 0) (show_name no) (do_not_autoplace no) (effects (font (size 1.27 1.27)) (justify left bottom)))
  (property "Sheetfile" "radio_esp32.kicad_sch" (at 295.91 105.9946 0) (show_name no) (do_not_autoplace no) (effects (font (size 1.27 1.27)) (justify left top)))
  (pin "RADIO_PWR_EN" input (at 295.91 99.06 180) (effects (font (size 1.27 1.27)) (justify left)))
  (pin "RADIO_CIPO" output (at 295.91 93.98 180) (effects (font (size 1.27 1.27)) (justify left)))
  (pin "RADIO_COPI" input (at 295.91 83.82 180) (effects (font (size 1.27 1.27)) (justify left)))
  (pin "RADIO_CS_N" input (at 295.91 81.28 180) (effects (font (size 1.27 1.27)) (justify left)))
  (pin "RADIO_SCLK" input (at 295.91 91.44 180) (effects (font (size 1.27 1.27)) (justify left)))
  (pin "RADIO_RESET_REQ_N" input (at 295.91 96.52 180) (effects (font (size 1.27 1.27)) (justify left)))
  (pin "MCU_RESET_N" input (at 295.91 101.6 180) (effects (font (size 1.27 1.27)) (justify left)))
  (pin "RADIO_DATA_READY" output (at 295.91 88.9 180) (effects (font (size 1.27 1.27)) (justify left)))
  (pin "RADIO_HANDSHAKE" output (at 295.91 86.36 180) (effects (font (size 1.27 1.27)) (justify left))))
 (sheet
  (at 234.95 173.99)
  (size 137.16 27.94)
  (exclude_from_sim no)
  (in_bom yes)
  (on_board yes)
  (dnp no)
  (fields_autoplaced yes)
  (stroke (width 0.1524) (type solid))
  (fill (color 0 0 0 0))
  (property "Sheetname" "Power button and source control" (at 234.95 173.2784 0) (show_name no) (do_not_autoplace no) (effects (font (size 1.27 1.27)) (justify left bottom)))
  (property "Sheetfile" "power_button.kicad_sch" (at 234.95 202.5146 0) (show_name no) (do_not_autoplace no) (effects (font (size 1.27 1.27)) (justify left top)))
  (pin "POWER_BUTTON_N" output (at 234.95 181.61 180) (effects (font (size 1.27 1.27)) (justify left)))
  (pin "POWER_KILL_N" input (at 234.95 186.69 180) (effects (font (size 1.27 1.27)) (justify left)))
  (pin "MAIN_PWR_EN" output (at 336.55 201.93 270) (effects (font (size 1.27 1.27)) (justify left)))
  (pin "POWER_OFF_H" output (at 361.95 201.93 270) (effects (font (size 1.27 1.27)) (justify left))))
 (sheet
  (at 441.96 184.15)
  (size 114.3 44.45)
  (exclude_from_sim no)
  (in_bom yes)
  (on_board yes)
  (dnp no)
  (fields_autoplaced yes)
  (stroke (width 0.1524) (type solid))
  (fill (color 0 0 0 0))
  (property "Sheetname" "Orientation sensor" (at 441.96 183.4384 0) (show_name no) (do_not_autoplace no) (effects (font (size 1.27 1.27)) (justify left bottom)))
  (property "Sheetfile" "orientation_sensor.kicad_sch" (at 441.96 229.1846 0) (show_name no) (do_not_autoplace no) (effects (font (size 1.27 1.27)) (justify left top)))
  (pin "SENS_SCL" input (at 441.96 186.69 180) (effects (font (size 1.27 1.27)) (justify left)))
  (pin "SENS_SDA" bidirectional (at 441.96 189.23 180) (effects (font (size 1.27 1.27)) (justify left)))
  (pin "SENS_INT1" output (at 556.26 186.69 0) (effects (font (size 1.27 1.27)) (justify right))))
 (sheet
  (at 421.64 298.45)
  (size 53.34 68.58)
  (exclude_from_sim no)
  (in_bom yes)
  (on_board yes)
  (dnp no)
  (fields_autoplaced yes)
  (stroke (width 0.1524) (type solid))
  (fill (color 0 0 0 0))
  (property "Sheetname" "Headphone audio" (at 421.64 297.7384 0) (show_name no) (do_not_autoplace no) (effects (font (size 1.27 1.27)) (justify left bottom)))
  (property "Sheetfile" "audio_headphones.kicad_sch" (at 421.64 367.6146 0) (show_name no) (do_not_autoplace no) (effects (font (size 1.27 1.27)) (justify left top)))
  (pin "AUDIO_AUX_PG" output (at 474.98 300.99 0) (effects (font (size 1.27 1.27)) (justify right)))
  (pin "MAIN_RUN_PERMIT" input (at 421.64 300.99 180) (effects (font (size 1.27 1.27)) (justify left)))
  (pin "AUDIO_AUX_REQ" input (at 421.64 309.88 180) (effects (font (size 1.27 1.27)) (justify left))))
 (sheet
  (at 234.95 300.99)
  (size 137.16 27.94)
  (exclude_from_sim no)
  (in_bom yes)
  (on_board yes)
  (dnp no)
  (stroke (width 0) (type solid))
  (fill (color 0 0 0 0))
  (property "Sheetname" "RA8P1 IO and analog supplies" (at 234.95 299.72 0) (show_name no) (do_not_autoplace no) (effects (font (size 1.27 1.27)) (justify left)))
  (property "Sheetfile" "mcu_supply_power.kicad_sch" (at 234.95 330.2 0) (show_name no) (do_not_autoplace no) (effects (font (size 1.27 1.27)) (justify left))))
 (sheet_instances
  (path ""
   (page "1")))
 (embedded_fonts no)

(wire (pts (xy 199.39 106.68) (xy 207.01 106.68)) (stroke (width 0) (type default)))
(label "NAND_SCK" (at 207.01 106.68 0) (effects (font (size 1.27 1.27)) (justify left bottom)))
(wire (pts (xy 199.39 109.22) (xy 207.01 109.22)) (stroke (width 0) (type default)))
(label "NAND_CS_N" (at 207.01 109.22 0) (effects (font (size 1.27 1.27)) (justify left bottom)))
(wire (pts (xy 199.39 115.57) (xy 207.01 115.57)) (stroke (width 0) (type default)))
(label "NAND_MOSI" (at 207.01 115.57 0) (effects (font (size 1.27 1.27)) (justify left bottom)))
(wire (pts (xy 199.39 123.19) (xy 207.01 123.19)) (stroke (width 0) (type default)))
(label "NAND_MISO" (at 207.01 123.19 0) (effects (font (size 1.27 1.27)) (justify left bottom)))
(wire (pts (xy 62.23 274.32) (xy 54.61 274.32)) (stroke (width 0) (type default)))
(label "NAND_SCK" (at 54.61 274.32 180) (effects (font (size 1.27 1.27)) (justify right bottom)))
(wire (pts (xy 62.23 279.4) (xy 54.61 279.4)) (stroke (width 0) (type default)))
(label "NAND_CS_N" (at 54.61 279.4 180) (effects (font (size 1.27 1.27)) (justify right bottom)))
(wire (pts (xy 62.23 284.48) (xy 54.61 284.48)) (stroke (width 0) (type default)))
(label "NAND_MOSI" (at 54.61 284.48 180) (effects (font (size 1.27 1.27)) (justify right bottom)))
(wire (pts (xy 62.23 289.56) (xy 54.61 289.56)) (stroke (width 0) (type default)))
(label "NAND_MISO" (at 54.61 289.56 180) (effects (font (size 1.27 1.27)) (justify right bottom)))
(sheet (at 62.23 269.24) (size 101.6 22.86) (exclude_from_sim no) (in_bom yes) (on_board yes) (dnp no) (stroke (width 0.1524) (type solid)) (fill (color 0 0 0 0)) (property "Sheetname" "256 MiB SLC NAND" (at 62.23 267.97 0) (effects (font (size 1.27 1.27)) (justify left bottom)))(property "Sheetfile" "nand_flash.kicad_sch" (at 62.23 293.37 0) (effects (font (size 1.27 1.27)) (justify left top)))(pin "NAND_SCK" input (at 62.23 274.32 180) (effects (font (size 1.27 1.27)) (justify left)))(pin "NAND_CS_N" input (at 62.23 279.4 180) (effects (font (size 1.27 1.27)) (justify left)))(pin "NAND_MOSI" input (at 62.23 284.48 180) (effects (font (size 1.27 1.27)) (justify left)))(pin "NAND_MISO" output (at 62.23 289.56 180) (effects (font (size 1.27 1.27)) (justify left))))
(sheet
 (at 436.88 35.56)
 (size 127 25.4)
 (exclude_from_sim no)
 (in_bom yes)
 (on_board yes)
 (dnp no)
 (stroke (width 0.254) (type solid))
 (fill (color 0 0 0 0))
 (property "Sheetname" "AUX DRAFT / DO NOT ENABLE"
  (at 500.38 31.75 0)
  (effects (font (size 1.27 1.27))))
 (property "Sheetfile" "audio_aux_draft.kicad_sch"
  (at 500.38 64.77 0)
  (effects (font (size 1.27 1.27))))
 (instances
  (project "ereader_rev1" (path "" (page "17")))
  (project "audio_aux_draft" (path "" (page "1"))))))
